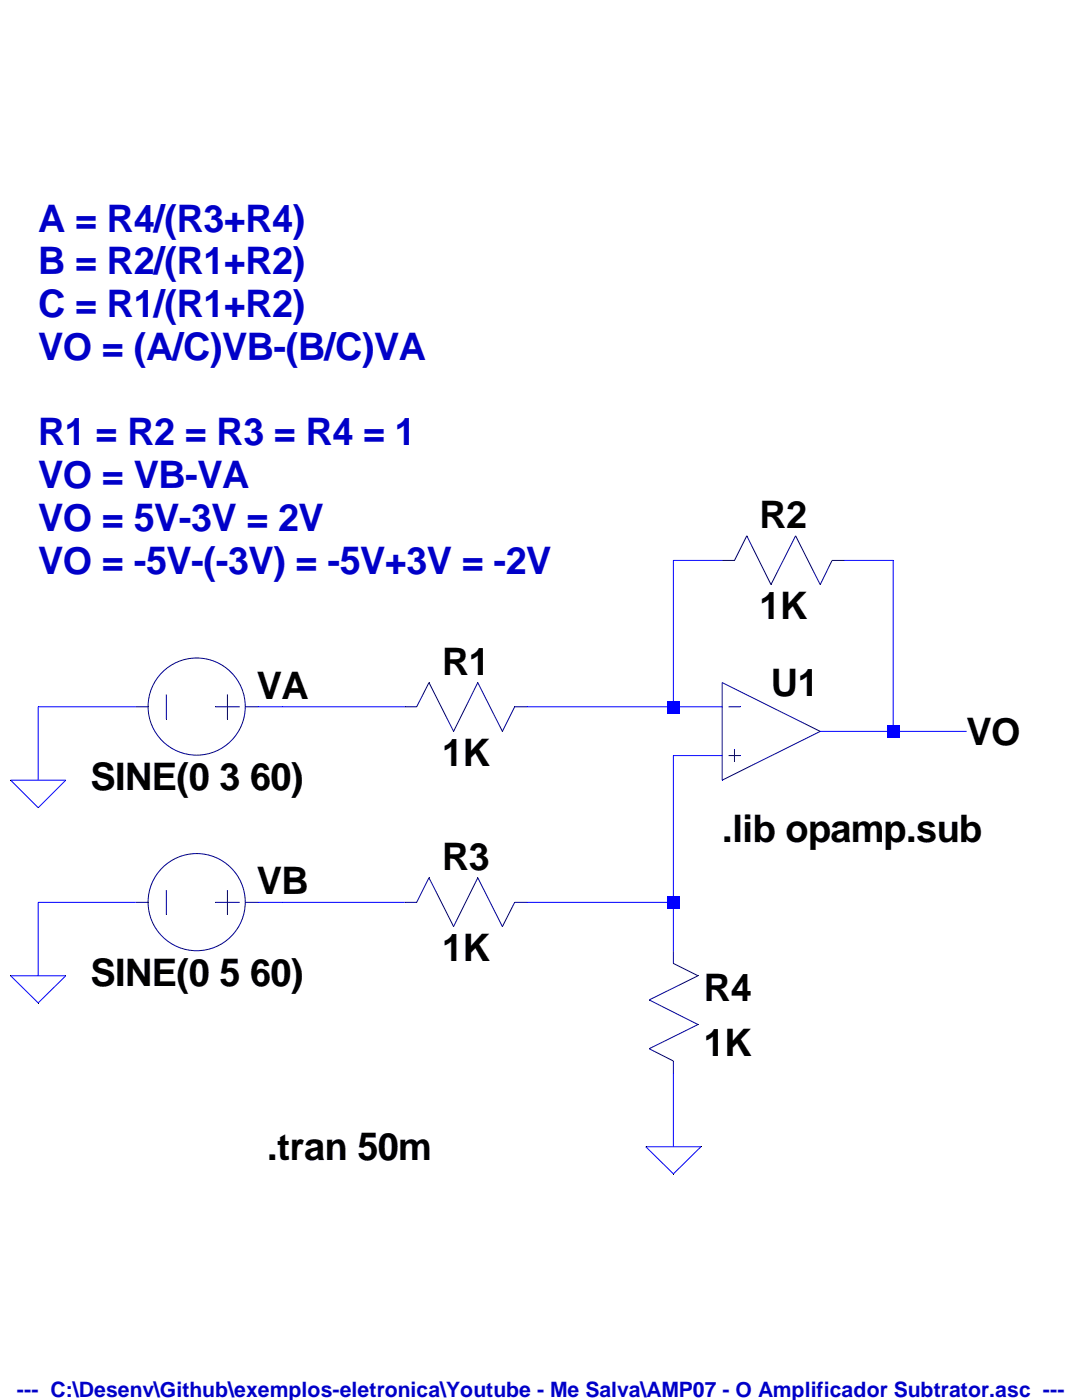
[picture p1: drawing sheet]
<svg xmlns="http://www.w3.org/2000/svg" width="216mm" height="279mm" viewBox="0 0 216 279" stroke-linecap="round" stroke-linejoin="round" font-family="sans-serif">
<path d="M144.1 136.2l19.6 9.8" fill="none" stroke="#00007f" stroke-width=".2"/>
<path d="M163.7 146l-19.6 9.7" fill="none" stroke="#00007f" stroke-width=".2"/>
<path d="M144.1 136.2v19.5" fill="none" stroke="#00007f" stroke-width=".2"/>
<path d="M144.1 155.7l.1 .1z" fill="#0000c8"/>
<path d="M145.4 141.1h2.3" fill="none" stroke="#00007f" stroke-width=".2"/>
<path d="M147.7 141.1h.1z" fill="#0000c8"/>
<path d="M145.4 150.8h2.3" fill="none" stroke="#00007f" stroke-width=".2"/>
<path d="M147.7 150.8l.1 .1z" fill="#0000c8"/>
<path d="M146.6 149.6v2.5" fill="none" stroke="#00007f" stroke-width=".2"/>
<path d="M146.6 149.6v.1z" fill="#0000c8"/>
<path d="M144.1 111.8h2.5" fill="none" stroke="#00007f" stroke-width=".2"/>
<path d="M144.1 111.8l.1 .1z" fill="#00007f"/>
<path d="M149 106.9l-2.4 4.9" fill="none" stroke="#00007f" stroke-width=".2"/>
<path d="M146.6 111.8v.1z" fill="#00007f"/>
<path d="M149 106.9l4.8 9.8" fill="none" stroke="#00007f" stroke-width=".2"/>
<path d="M149 106.9l.1 .1z" fill="#00007f"/>
<path d="M158.7 106.9l-4.9 9.8" fill="none" stroke="#00007f" stroke-width=".2"/>
<path d="M153.8 116.7l.1 .1z" fill="#00007f"/>
<path d="M158.7 106.9l5 9.8" fill="none" stroke="#00007f" stroke-width=".2"/>
<path d="M158.7 106.9l.1 .1z" fill="#00007f"/>
<path d="M166 111.8h2.5" fill="none" stroke="#00007f" stroke-width=".2"/>
<path d="M166 111.8l.1 .1z" fill="#00007f"/>
<path d="M166 111.8l-2.3 4.9" fill="none" stroke="#00007f" stroke-width=".2"/>
<path d="M163.7 116.7v.1z" fill="#00007f"/>
<path d="M45.4 138.6v4.9" fill="none" stroke="#00007f" stroke-width=".2"/>
<path d="M45.4 143.5l.1 .1z" fill="#00007f"/>
<path d="M33.2 138.6v4.9" fill="none" stroke="#00007f" stroke-width=".2"/>
<path d="M33.2 143.5l.1 .1z" fill="#00007f"/>
<path d="M42.9 141.1h4.9" fill="none" stroke="#00007f" stroke-width=".2"/>
<path d="M42.9 141.1h.1z" fill="#00007f"/>
<path d="M27.1 141.1h2.4" fill="none" stroke="#00007f" stroke-width=".2"/>
<path d="M29.5 141.1h.1z" fill="#00007f"/>
<path d="M49 141.1h2.5" fill="none" stroke="#00007f" stroke-width=".2"/>
<path d="M49 141.1h.1z" fill="#00007f"/>
<g fill="none" stroke="#00007f" stroke-width=".2">
<path d="M45.4 177.6v4.9"/>
<circle cx="39.2" cy="141" r="9.7"/>
</g>
<path d="M45.4 182.5l.1 .1z" fill="#00007f"/>
<path d="M33.2 177.6v4.9" fill="none" stroke="#00007f" stroke-width=".2"/>
<path d="M33.2 182.5l.1 .1z" fill="#00007f"/>
<path d="M42.9 180.1h4.9" fill="none" stroke="#00007f" stroke-width=".2"/>
<path d="M42.9 180.1l.1 .1z" fill="#00007f"/>
<path d="M27.1 180.1h2.4" fill="none" stroke="#00007f" stroke-width=".2"/>
<path d="M29.5 180.1l.1 .1z" fill="#00007f"/>
<path d="M49 180.1h2.5" fill="none" stroke="#00007f" stroke-width=".2"/>
<path d="M49 180.1l.1 .1z" fill="#00007f"/>
<g fill="none" stroke="#00007f" stroke-width=".2">
<path d="M80.8 180.1h2.3"/>
<circle cx="39.2" cy="180" r="9.7"/>
</g>
<path d="M80.8 180.1l.1 .1z" fill="#00007f"/>
<path d="M85.6 175.2l-2.5 4.9" fill="none" stroke="#00007f" stroke-width=".2"/>
<path d="M83.1 180.1l.1 .1z" fill="#00007f"/>
<path d="M85.6 175.2l4.9 9.7" fill="none" stroke="#00007f" stroke-width=".2"/>
<path d="M85.6 175.2l.1 .1z" fill="#00007f"/>
<path d="M95.3 175.2l-4.8 9.7" fill="none" stroke="#00007f" stroke-width=".2"/>
<path d="M90.5 184.9l.1 .1z" fill="#00007f"/>
<path d="M95.3 175.2l4.9 9.7" fill="none" stroke="#00007f" stroke-width=".2"/>
<path d="M95.3 175.2l.1 .1z" fill="#00007f"/>
<path d="M102.7 180.1h2.5" fill="none" stroke="#00007f" stroke-width=".2"/>
<path d="M102.7 180.1l.1 .1z" fill="#00007f"/>
<path d="M102.7 180.1l-2.5 4.8" fill="none" stroke="#00007f" stroke-width=".2"/>
<path d="M100.2 184.9l.1 .1z" fill="#00007f"/>
<path d="M80.8 141.1h2.3" fill="none" stroke="#00007f" stroke-width=".2"/>
<path d="M80.8 141.1h.1z" fill="#00007f"/>
<path d="M85.6 136.2l-2.5 4.9" fill="none" stroke="#00007f" stroke-width=".2"/>
<path d="M83.1 141.1h.1z" fill="#00007f"/>
<path d="M85.6 136.2l4.9 9.8" fill="none" stroke="#00007f" stroke-width=".2"/>
<path d="M85.6 136.2l.1 .1z" fill="#00007f"/>
<path d="M95.3 136.2l-4.8 9.8" fill="none" stroke="#00007f" stroke-width=".2"/>
<path d="M90.5 146h.1z" fill="#00007f"/>
<path d="M95.3 136.2l4.9 9.8" fill="none" stroke="#00007f" stroke-width=".2"/>
<path d="M95.3 136.2l.1 .1z" fill="#00007f"/>
<path d="M102.7 141.1h2.5" fill="none" stroke="#00007f" stroke-width=".2"/>
<path d="M102.7 141.1h.1z" fill="#00007f"/>
<path d="M102.7 141.1l-2.5 4.9" fill="none" stroke="#00007f" stroke-width=".2"/>
<path d="M100.2 146h.1z" fill="#00007f"/>
<path d="M134.4 211.8v2.4" fill="none" stroke="#00007f" stroke-width=".2"/>
<path d="M134.4 214.2l.1 .1z" fill="#00007f"/>
<path d="M129.5 209.3l4.9 2.5" fill="none" stroke="#00007f" stroke-width=".2"/>
<path d="M134.4 211.8h.1z" fill="#00007f"/>
<path d="M139.3 204.5l-9.8 4.8" fill="none" stroke="#00007f" stroke-width=".2"/>
<path d="M129.5 209.3l.1 .1z" fill="#00007f"/>
<path d="M129.5 199.6l9.8 4.9" fill="none" stroke="#00007f" stroke-width=".2"/>
<path d="M139.3 204.5l.1 .1z" fill="#00007f"/>
<path d="M139.3 194.7l-9.8 4.9" fill="none" stroke="#00007f" stroke-width=".2"/>
<path d="M129.5 199.6h.1z" fill="#00007f"/>
<path d="M134.4 189.8v2.5" fill="none" stroke="#00007f" stroke-width=".2"/>
<path d="M134.4 192.3l.1 .1z" fill="#00007f"/>
<path d="M134.4 192.3l4.9 2.4" fill="none" stroke="#00007f" stroke-width=".2"/>
<path d="M139.3 194.7l.1 .1z" fill="#00007f"/>
<path d="M134.4 111.8h9.7M2.1 155.7h11l-5.5 5.5zM2.1 194.7h11l-5.5 5.5zM128.9 228.9h11l-5.5 5.4z" fill="none" stroke="#00f" stroke-width=".2"/>
<path d="M2.1 155.7l.1 .1zM13.1 155.7l.1 .1zM7.6 161.2l.1 .1zM2.1 194.7l.1 .1zM13.1 194.7l.1 .1zM7.6 200.2h.1zM134.4 234.3l.1 .1zM139.9 228.9h.1z" fill="#000"/>
<path d="M134.4 111.8l.1 .1z" fill="#00f"/>
<path d="M168.5 111.8h9.7" fill="none" stroke="#00f" stroke-width=".2"/>
<path d="M168.5 111.8l.1 .1z" fill="#00f"/>
<path d="M7.6 141.1h19.5" fill="none" stroke="#00f" stroke-width=".2"/>
<path d="M7.6 141.1h.1z" fill="#00f"/>
<path d="M51.5 141.1h4.9" fill="none" stroke="#00f" stroke-width=".2"/>
<path d="M51.5 141.1h.1z" fill="#00f"/>
<path d="M56.4 141.1h24.4" fill="none" stroke="#00f" stroke-width=".2"/>
<path d="M56.4 141.1h.1z" fill="#00f"/>
<path d="M134.4 111.8v29.3" fill="none" stroke="#00f" stroke-width=".2"/>
<path d="M134.4 111.8l.1 .1z" fill="#00f"/>
<path d="M105.2 141.1h29.2" fill="none" stroke="#00f" stroke-width=".2"/>
<path d="M134.4 141.1h9.7" fill="none" stroke="#00f" stroke-width=".2"/>
<path d="M134.4 141.1h.1z" fill="#00f"/>
<path d="M178.2 111.8v34.2" fill="none" stroke="#00f" stroke-width=".2"/>
<path d="M178.2 111.8l.1 .1z" fill="#00f"/>
<path d="M163.7 146h14.5" fill="none" stroke="#00f" stroke-width=".2"/>
<path d="M178.2 146h14.7" fill="none" stroke="#00f" stroke-width=".2"/>
<path d="M178.2 146h.1z" fill="#00f"/>
<path d="M134.4 150.8h9.7" fill="none" stroke="#00f" stroke-width=".2"/>
<path d="M134.4 150.8l.1 .1z" fill="#00f"/>
<path d="M7.6 141.1v14.6" fill="none" stroke="#00f" stroke-width=".2"/>
<path d="M7.6 141.1h.1z" fill="#00f"/>
<path d="M7.6 180.1h19.5" fill="none" stroke="#00f" stroke-width=".2"/>
<path d="M7.6 180.1l.1 .1z" fill="#00f"/>
<path d="M51.5 180.1h4.9" fill="none" stroke="#00f" stroke-width=".2"/>
<path d="M51.5 180.1l.1 .1z" fill="#00f"/>
<path d="M56.4 180.1h24.4" fill="none" stroke="#00f" stroke-width=".2"/>
<path d="M56.4 180.1l.1 .1z" fill="#00f"/>
<path d="M134.4 150.8v29.3" fill="none" stroke="#00f" stroke-width=".2"/>
<path d="M134.4 150.8l.1 .1z" fill="#00f"/>
<path d="M105.2 180.1h29.2" fill="none" stroke="#00f" stroke-width=".2"/>
<path d="M105.2 180.1v.1z" fill="#00f"/>
<path d="M134.4 180.1v9.7" fill="none" stroke="#00f" stroke-width=".2"/>
<path d="M134.4 180.1l.1 .1z" fill="#00f"/>
<path d="M7.6 180.1v14.6" fill="none" stroke="#00f" stroke-width=".2"/>
<path d="M7.6 180.1l.1 .1z" fill="#00f"/>
<path d="M134.4 214.2v14.7" fill="none" stroke="#00f" stroke-width=".2"/>
<g fill="#00f">
<path d="M134.4 214.2l.1 .1z"/>
<path d="M133.2 139.9h2.4v2.4h-2.4z"/>
<path d="M133.2 178.9h2.4v2.5h-2.4z"/>
<path d="M177 144.8h2.5v2.4h-2.5z"/>
</g>
<g font-size="7.6" fill="#0000c8">
<text x="7.6" y="46.2">A = R4/(R3+R4)</text>
<text x="7.6" y="54.7">B = R2/(R1+R2)</text>
<text x="7.6" y="63.2">C = R1/(R1+R2)</text>
<text x="7.6" y="71.8">VO = (A/C)VB-(B/C)VA</text>
<text x="7.6" y="88.8">R1 = R2 = R3 = R4 = 1</text>
<text x="7.6" y="97.4">VO = VB-VA</text>
<text x="7.6" y="105.9">VO = 5V-3V = 2V</text>
<text x="7.6" y="114.5">VO = -5V-(-3V) = -5V+3V = -2V</text>
</g>
<g font-size="7.6">
<text x="151.6" y="105.3">R2</text>
<text x="151.6" y="123.5">1K</text>
<text x="88.2" y="134.6">R1</text>
<text x="51.2" y="139.4">VA</text>
<text x="153.8" y="138.9">U1</text>
<text x="192.9" y="148.6">VO</text>
<text x="88.2" y="152.8">1K</text>
<text x="18" y="157.6">SINE(0 3 60)</text>
<text x="88.2" y="173.6">R3</text>
<text x="144.1" y="168.1">.lib opamp.sub</text>
<text x="51.2" y="178.5">VB</text>
<text x="88.2" y="191.8">1K</text>
<text x="18" y="196.7">SINE(0 5 60)</text>
<text x="140.5" y="199.7">R4</text>
<text x="140.5" y="210.7">1K</text>
<text x="53.3" y="231.5">.tran 50m</text>
</g>
<text font-size="4.2" fill="#0000c8" x="3.4" y="278.8">--- C:\Desenv\Github\exemplos-eletronica\Youtube - Me Salva\AMP07 - O Amplificador Subtrator.asc ---</text>
</svg>
